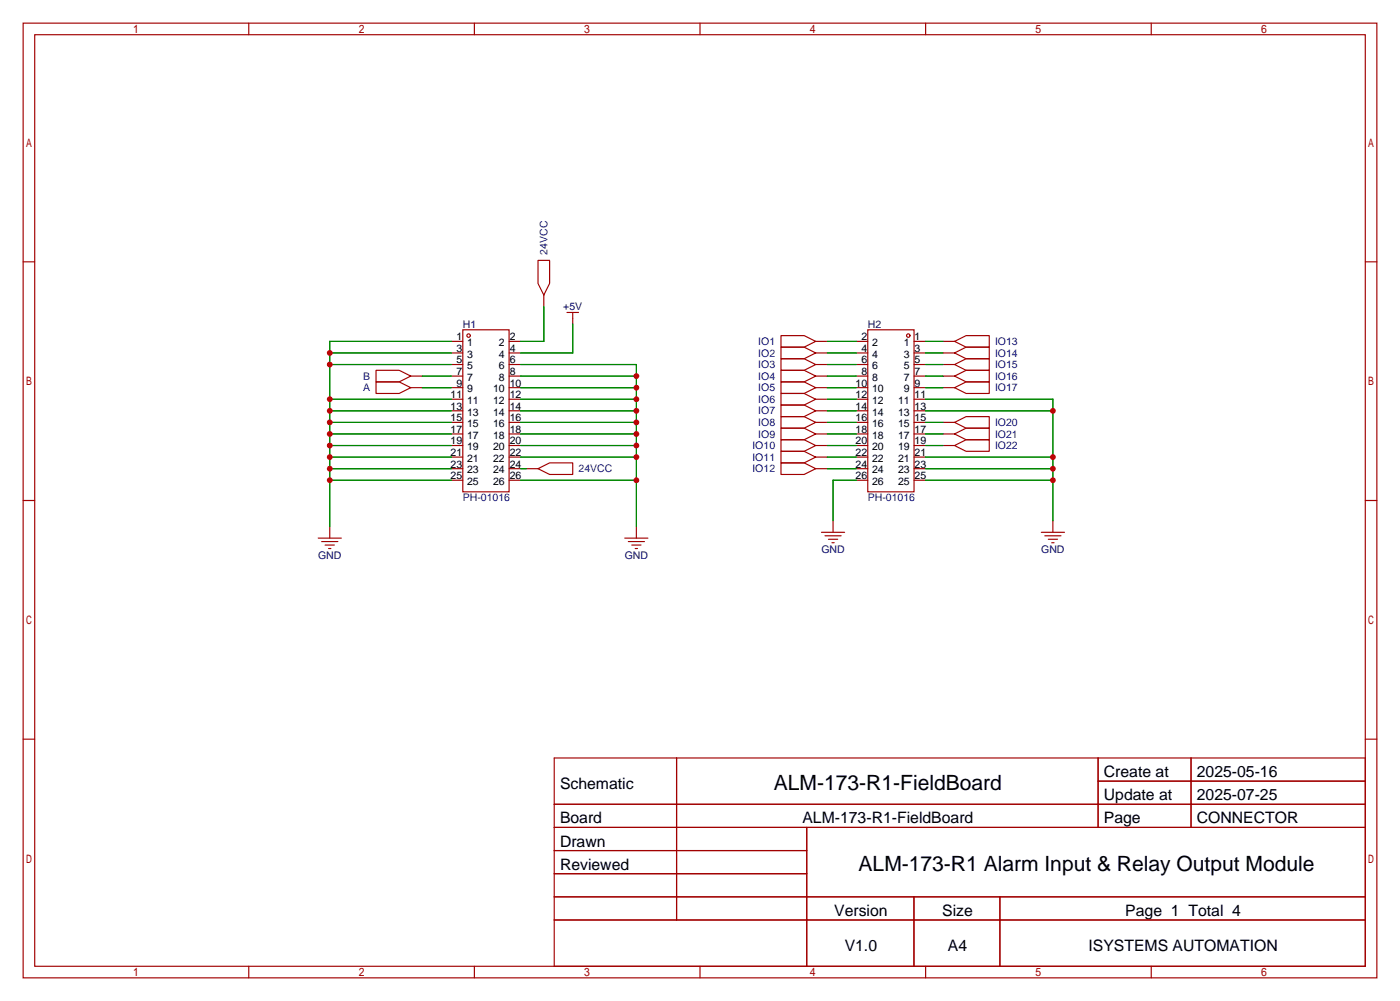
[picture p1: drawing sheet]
<svg xmlns="http://www.w3.org/2000/svg" width="307mm" height="220mm" viewBox="0 0 307 220" stroke-linecap="round" stroke-linejoin="round" font-family="sans-serif">
<g fill="none" stroke="#a10000" stroke-width=".25">
<path d="M5.1 5.1h297.2v209.5h-297.2zM7.6 7.6h292.1v204.5h-292.1zM54.6 5.1v2.5M104.1 5.1v2.5M153.7 5.1v2.5M203.2 5.1v2.5M252.7 5.1v2.5M5.1 57.5h2.5M118.1 57.1h2.5v5.1l-1.2 2.6-1.3-2.6zM299.7 57.5h2.6M99.1 74.9h2.5M99.1 77.5h2.5"/>
<path d="M101.6 72.4h10.2v35.5h-10.2zM111.8 74.9h2.5M111.8 77.5h2.5M119.4 64.8v2.5M124.5 68.6h2.5M125.7 68.6v2.5M171.4 73.7h5.1l2.6 1.2-2.6 1.3h-5.1zM171.4 76.2h5.1l2.6 1.3-2.6 1.2h-5.1zM171.4 78.7h5.1l2.6 1.3-2.6 1.3h-5.1zM179.1 74.9h2.5M179.1 77.5h2.5M188 74.9h2.5"/>
<path d="M188 77.5h2.5M190.5 72.4h10.2v35.5h-10.2zM200.7 74.9h2.5M200.7 77.5h2.5M207 74.9h2.5M207 77.5h2.5M209.5 77.5l2.6-1.3h5.1v2.5h-5.1zM209.5 74.9l2.6-1.2h5.1v2.5h-5.1zM82.5 83.8h5.1l2.6 1.3-2.6 1.3h-5.1zM82.5 81.3h5.1l2.6 1.2-2.6 1.3h-5.1zM90.2 82.5h2.5M90.2 85.1h2.5"/>
<path d="M99.1 80h2.5M99.1 82.5h2.5M99.1 97.8h2.5M99.1 85.1h2.5M99.1 95.2h2.5M99.1 87.6h2.5M99.1 92.7h2.5M99.1 90.2h2.5M111.8 80h2.5M111.8 82.5h2.5M111.8 97.8h2.5M111.8 85.1h2.5"/>
<path d="M111.8 95.2h2.5M111.8 87.6h2.5M111.8 92.7h2.5M111.8 90.2h2.5M171.4 81.3h5.1l2.6 1.2-2.6 1.3h-5.1zM171.4 83.8h5.1l2.6 1.3-2.6 1.3h-5.1zM171.4 86.4h5.1l2.6 1.2-2.6 1.3h-5.1zM171.4 88.9h5.1l2.6 1.3-2.6 1.2h-5.1zM171.4 91.4h5.1l2.6 1.3-2.6 1.3h-5.1zM171.4 94h5.1l2.6 1.2-2.6 1.3h-5.1zM171.4 96.5h5.1l2.6 1.3-2.6 1.3h-5.1zM171.4 99.1h5.1l2.6 1.2-2.6 1.3h-5.1z"/>
<path d="M179.1 80h2.5M179.1 82.5h2.5M179.1 97.8h2.5M179.1 85.1h2.5M179.1 95.2h2.5M179.1 87.6h2.5M179.1 92.7h2.5M179.1 90.2h2.5M188 80h2.5M188 82.5h2.5M188 97.8h2.5M188 85.1h2.5"/>
<path d="M188 95.2h2.5M188 87.6h2.5M188 92.7h2.5M188 90.2h2.5M200.7 80h2.5M200.7 82.5h2.5M200.7 97.8h2.5M200.7 85.1h2.5M200.7 95.2h2.5M200.7 87.6h2.5M200.7 92.7h2.5M200.7 90.2h2.5"/>
<path d="M207 80h2.5M207 82.5h2.5M207 97.8h2.5M207 85.1h2.5M207 95.2h2.5M207 92.7h2.5M209.5 97.8l2.6-1.3h5.1v2.6h-5.1zM209.5 95.2l2.6-1.2h5.1v2.5h-5.1zM209.5 92.7l2.6-1.3h5.1v2.6h-5.1zM209.5 85.1l2.6-1.3h5.1v2.6h-5.1zM209.5 82.5l2.6-1.2h5.1v2.5h-5.1zM209.5 80l2.6-1.3h5.1v2.6h-5.1z"/>
<path d="M5.1 109.9h2.5M69.8 118.1h5.1M70.6 118.9h3.6M71.4 119.6h2M72.4 115.6v2.5M99.1 105.4h2.5M99.1 102.9h2.5M99.1 100.3h2.5M111.8 105.4h2.5M111.8 102.9h2.5M111.8 100.3h2.5M115.6 102.9h2.5"/>
<path d="M118.1 102.9l2.5-1.3h5.1v2.5h-5.1zM137.2 118.1h5M137.9 118.9h3.6M138.7 119.6h2M139.7 115.6v2.5M171.4 101.6h5.1l2.6 1.3-2.6 1.2h-5.1zM179.1 102.9h2.5M179.1 100.3h2.5M180.3 116.8h5.1M181.1 117.6h3.6M181.9 118.4h2M182.6 119.1h.5"/>
<path d="M182.9 114.3v2.5M188 105.4h2.5M188 102.9h2.5M188 100.3h2.5M200.7 105.4h2.5M200.7 102.9h2.5M200.7 100.3h2.5M228.6 116.8h5.1M229.4 117.6h3.5M230.1 118.4h2.1M230.9 119.1h.5M231.1 114.3v2.5"/>
<path d="M299.7 109.9h2.6M72.1 120.4h.5M139.4 120.4h.6M5.1 162.2h2.5M121.7 166.4h178v45.7h-178zM121.7 176.5h178M148.5 166.4v35.5M241.1 166.4v15.2M241.1 171.4h58.6M261.5 166.4v15.2M299.7 162.2h2.6M121.7 181.6h178"/>
<path d="M121.7 186.7h55.4M121.7 196.8h178M121.7 191.8h55.4M177.1 181.6v30.5M200.6 196.8v15.3M219.5 196.8v15.3M54.6 212.1v2.5M104.1 212.1v2.5M121.7 201.9h178M153.7 212.1v2.5M203.2 212.1v2.5M252.7 212.1v2.5"/>
<circle cx="102.9" cy="73.7" r=".38"/>
<circle cx="199.4" cy="73.7" r=".38"/>
</g>
<g fill="none" stroke="#008700" stroke-width=".25">
<path d="M72.4 77.5h26.7M99.1 74.9h-26.7v40.7M119.4 67.3v7.6h-5.1M125.7 71.1v6.4h-11.4M181.6 77.5h6.4M181.6 74.9h6.4M203.2 77.5h3.8M203.2 74.9h3.8M72.4 90.2h26.7M72.4 87.6h26.7M72.4 97.8h26.7M72.4 95.2h26.7"/>
<path d="M72.4 92.7h26.7M72.4 80h26.7M92.7 85.1h6.4M92.7 82.5h6.4M114.3 90.2h25.4M114.3 87.6h25.4M114.3 97.8h25.4M114.3 95.2h25.4M114.3 92.7h25.4M114.3 80h25.4v35.6M114.3 85.1h25.4M114.3 82.5h25.4"/>
<path d="M181.6 90.2h6.4M181.6 87.6h6.4M181.6 97.8h6.4M181.6 95.2h6.4M181.6 92.7h6.4M181.6 80h6.4M181.6 85.1h6.4M181.6 82.5h6.4M203.2 87.6h27.9v26.7M203.2 90.2h27.9M203.2 97.8h3.8M203.2 95.2h3.8"/>
<path d="M203.2 92.7h3.8M203.2 80h3.8M203.2 85.1h3.8M203.2 82.5h3.8M72.4 105.4h26.7M72.4 100.3h26.7M72.4 102.9h26.7M114.3 105.4h25.4M114.3 100.3h25.4M114.3 102.9h1.3M181.6 100.3h6.4M181.6 102.9h6.4"/>
<path d="M188 105.4h-5.1v8.9M203.2 105.4h27.9M203.2 100.3h27.9M203.2 102.9h27.9"/>
</g>
<g fill="#c00">
<circle cx="231.1" cy="105.4" r=".63"/>
<circle cx="231.1" cy="102.9" r=".63"/>
<circle cx="231.1" cy="100.3" r=".63"/>
<circle cx="231.1" cy="90.2" r=".63"/>
<circle cx="72.4" cy="105.4" r=".63"/>
<circle cx="72.4" cy="102.9" r=".63"/>
<circle cx="72.4" cy="100.3" r=".63"/>
<circle cx="72.4" cy="97.8" r=".63"/>
<circle cx="72.4" cy="95.2" r=".63"/>
<circle cx="72.4" cy="92.7" r=".63"/>
<circle cx="72.4" cy="90.2" r=".63"/>
<circle cx="72.4" cy="87.6" r=".63"/>
<circle cx="72.4" cy="80" r=".63"/>
<circle cx="72.4" cy="77.5" r=".63"/>
<circle cx="139.7" cy="105.4" r=".63"/>
<circle cx="139.7" cy="100.3" r=".63"/>
<circle cx="139.7" cy="97.8" r=".63"/>
<circle cx="139.7" cy="95.2" r=".63"/>
<circle cx="139.7" cy="92.7" r=".63"/>
<circle cx="139.7" cy="90.2" r=".63"/>
<circle cx="139.7" cy="87.6" r=".63"/>
<circle cx="139.7" cy="85.1" r=".63"/>
<circle cx="139.7" cy="82.5" r=".63"/>
</g>
<g font-size="4.6">
<text x="169.9" y="173.5">ALM-173-R1-FieldBoard</text>
<text x="188.5" y="191.3">ALM-173-R1 Alarm Input &amp; Relay Output Module</text>
</g>
<g font-size="3.5">
<text x="122.9" y="173.1">Schematic</text>
<text x="242.3" y="170.6">Create at</text>
<text x="262.7" y="170.6">2025-05-16</text>
<text x="242.3" y="175.7">Update at</text>
<text x="262.7" y="175.7">2025-07-25</text>
<text x="122.9" y="180.7">Board</text>
<text x="122.9" y="185.8">Drawn</text>
<text x="176.2" y="180.7">ALM-173-R1-FieldBoard</text>
<text x="242.3" y="180.7">Page</text>
<text x="262.7" y="180.7">CONNECTOR</text>
<text x="122.9" y="190.9">Reviewed</text>
<text x="183.1" y="201.1">Version</text>
<text x="206.8" y="201.1">Size</text>
<text x="247" y="201.1">Page 1 Total 4</text>
<text x="185.4" y="208.7">V1.0</text>
<text x="208.1" y="208.7">A4</text>
<text x="239" y="208.7">ISYSTEMS AUTOMATION</text>
</g>
<g font-size="2.3" fill="#00f">
<text x="120.2" y="55.9" transform="rotate(-90 120.2 55.9)">24VCC</text>
<text x="166.5" y="75.7">IO1</text>
<text x="218.4" y="75.7">IO13</text>
<text x="79.7" y="83.4">B</text>
<text x="166.5" y="78.3">IO2</text>
<text x="166.5" y="80.8">IO3</text>
<text x="166.5" y="83.4">IO4</text>
<text x="218.4" y="83.4">IO16</text>
<text x="218.4" y="80.8">IO15</text>
<text x="218.4" y="78.3">IO14</text>
<text x="79.7" y="85.9">A</text>
<text x="166.5" y="85.9">IO5</text>
<text x="166.5" y="88.4">IO6</text>
<text x="218.4" y="85.9">IO17</text>
<text x="166.5" y="91">IO7</text>
<text x="166.5" y="93.5">IO8</text>
<text x="218.4" y="93.5">IO20</text>
<text x="165.2" y="98.6">IO10</text>
<text x="165.2" y="101.1">IO11</text>
<text x="166.5" y="96.1">IO9</text>
<text x="218.4" y="98.6">IO22</text>
<text x="218.4" y="96.1">IO21</text>
<text x="127" y="103.7">24VCC</text>
<text x="165.2" y="103.7">IO12</text>
<text x="101.6" y="110">PH-01016</text>
<text x="190.5" y="110">PH-01016</text>
</g>
<g font-size="2.3" fill="#000080">
<text x="101.6" y="71.9">H1</text>
<text x="123.6" y="68.1">+5V</text>
<text x="190.5" y="71.9">H2</text>
<text x="69.8" y="122.7">GND</text>
<text x="137.1" y="122.7">GND</text>
<text x="180.3" y="121.5">GND</text>
<text x="228.6" y="121.5">GND</text>
</g>
<g font-size="2.3">
<text x="100.2" y="74.7">1</text>
<text x="100.2" y="77.2">3</text>
<text x="102.5" y="76">1</text>
<text x="109.5" y="76">2</text>
<text x="111.9" y="77.2">4</text>
<text x="111.9" y="74.7">2</text>
<text x="189.1" y="77.2">4</text>
<text x="189.1" y="74.7">2</text>
<text x="191.4" y="76">2</text>
<text x="198.4" y="76">1</text>
<text x="200.8" y="74.7">1</text>
<text x="200.8" y="77.2">3</text>
<text x="100.2" y="79.8">5</text>
<text x="100.2" y="82.3">7</text>
<text x="102.5" y="78.5">3</text>
<text x="102.5" y="81.1">5</text>
<text x="102.5" y="83.6">7</text>
<text x="109.5" y="83.6">8</text>
<text x="109.5" y="81.1">6</text>
<text x="109.5" y="78.5">4</text>
<text x="111.9" y="82.3">8</text>
<text x="111.9" y="79.8">6</text>
<text x="189.1" y="82.3">8</text>
<text x="189.1" y="79.8">6</text>
<text x="191.4" y="83.6">8</text>
<text x="191.4" y="81.1">6</text>
<text x="191.4" y="78.5">4</text>
<text x="198.4" y="78.5">3</text>
<text x="198.4" y="81.1">5</text>
<text x="198.4" y="83.6">7</text>
<text x="200.8" y="79.8">5</text>
<text x="200.8" y="82.3">7</text>
<text x="98.9" y="87.4">11</text>
<text x="98.9" y="89.9">13</text>
<text x="100.2" y="84.9">9</text>
<text x="102.5" y="86.1">9</text>
<text x="102.5" y="88.7">11</text>
<text x="108.3" y="88.7">12</text>
<text x="108.3" y="86.1">10</text>
<text x="111.9" y="89.9">14</text>
<text x="111.9" y="87.4">12</text>
<text x="111.9" y="84.9">10</text>
<text x="187.8" y="89.9">14</text>
<text x="187.8" y="87.4">12</text>
<text x="187.8" y="84.9">10</text>
<text x="191.4" y="88.7">12</text>
<text x="191.4" y="86.1">10</text>
<text x="197.2" y="88.7">11</text>
<text x="198.4" y="86.1">9</text>
<text x="200.8" y="84.9">9</text>
<text x="200.8" y="87.4">11</text>
<text x="200.8" y="89.9">13</text>
<text x="98.9" y="92.5">15</text>
<text x="98.9" y="95">17</text>
<text x="102.5" y="91.2">13</text>
<text x="102.5" y="93.8">15</text>
<text x="108.3" y="93.8">16</text>
<text x="108.3" y="91.2">14</text>
<text x="111.9" y="95">18</text>
<text x="111.9" y="92.5">16</text>
<text x="187.8" y="95">18</text>
<text x="187.8" y="92.5">16</text>
<text x="191.4" y="93.8">16</text>
<text x="191.4" y="91.2">14</text>
<text x="197.2" y="91.2">13</text>
<text x="197.2" y="93.8">15</text>
<text x="200.8" y="92.5">15</text>
<text x="200.8" y="95">17</text>
<text x="98.9" y="97.6">19</text>
<text x="98.9" y="100.1">21</text>
<text x="102.5" y="96.3">17</text>
<text x="102.5" y="98.8">19</text>
<text x="102.5" y="101.4">21</text>
<text x="108.3" y="101.4">22</text>
<text x="108.3" y="98.8">20</text>
<text x="108.3" y="96.3">18</text>
<text x="111.9" y="100.1">22</text>
<text x="111.9" y="97.6">20</text>
<text x="187.8" y="100.1">22</text>
<text x="187.8" y="97.6">20</text>
<text x="191.4" y="101.4">22</text>
<text x="191.4" y="98.8">20</text>
<text x="191.4" y="96.3">18</text>
<text x="197.2" y="96.3">17</text>
<text x="197.2" y="98.8">19</text>
<text x="197.2" y="101.4">21</text>
<text x="200.8" y="97.6">19</text>
<text x="200.8" y="100.1">21</text>
<text x="98.9" y="102.6">23</text>
<text x="98.9" y="105.2">25</text>
<text x="102.5" y="103.9">23</text>
<text x="102.5" y="106.5">25</text>
<text x="108.3" y="106.5">26</text>
<text x="108.3" y="103.9">24</text>
<text x="111.9" y="105.2">26</text>
<text x="111.9" y="102.6">24</text>
<text x="187.8" y="105.2">26</text>
<text x="187.8" y="102.6">24</text>
<text x="191.4" y="106.5">26</text>
<text x="191.4" y="103.9">24</text>
<text x="197.2" y="103.9">23</text>
<text x="197.2" y="106.5">25</text>
<text x="200.8" y="102.6">23</text>
<text x="200.8" y="105.2">25</text>
</g>
</svg>
